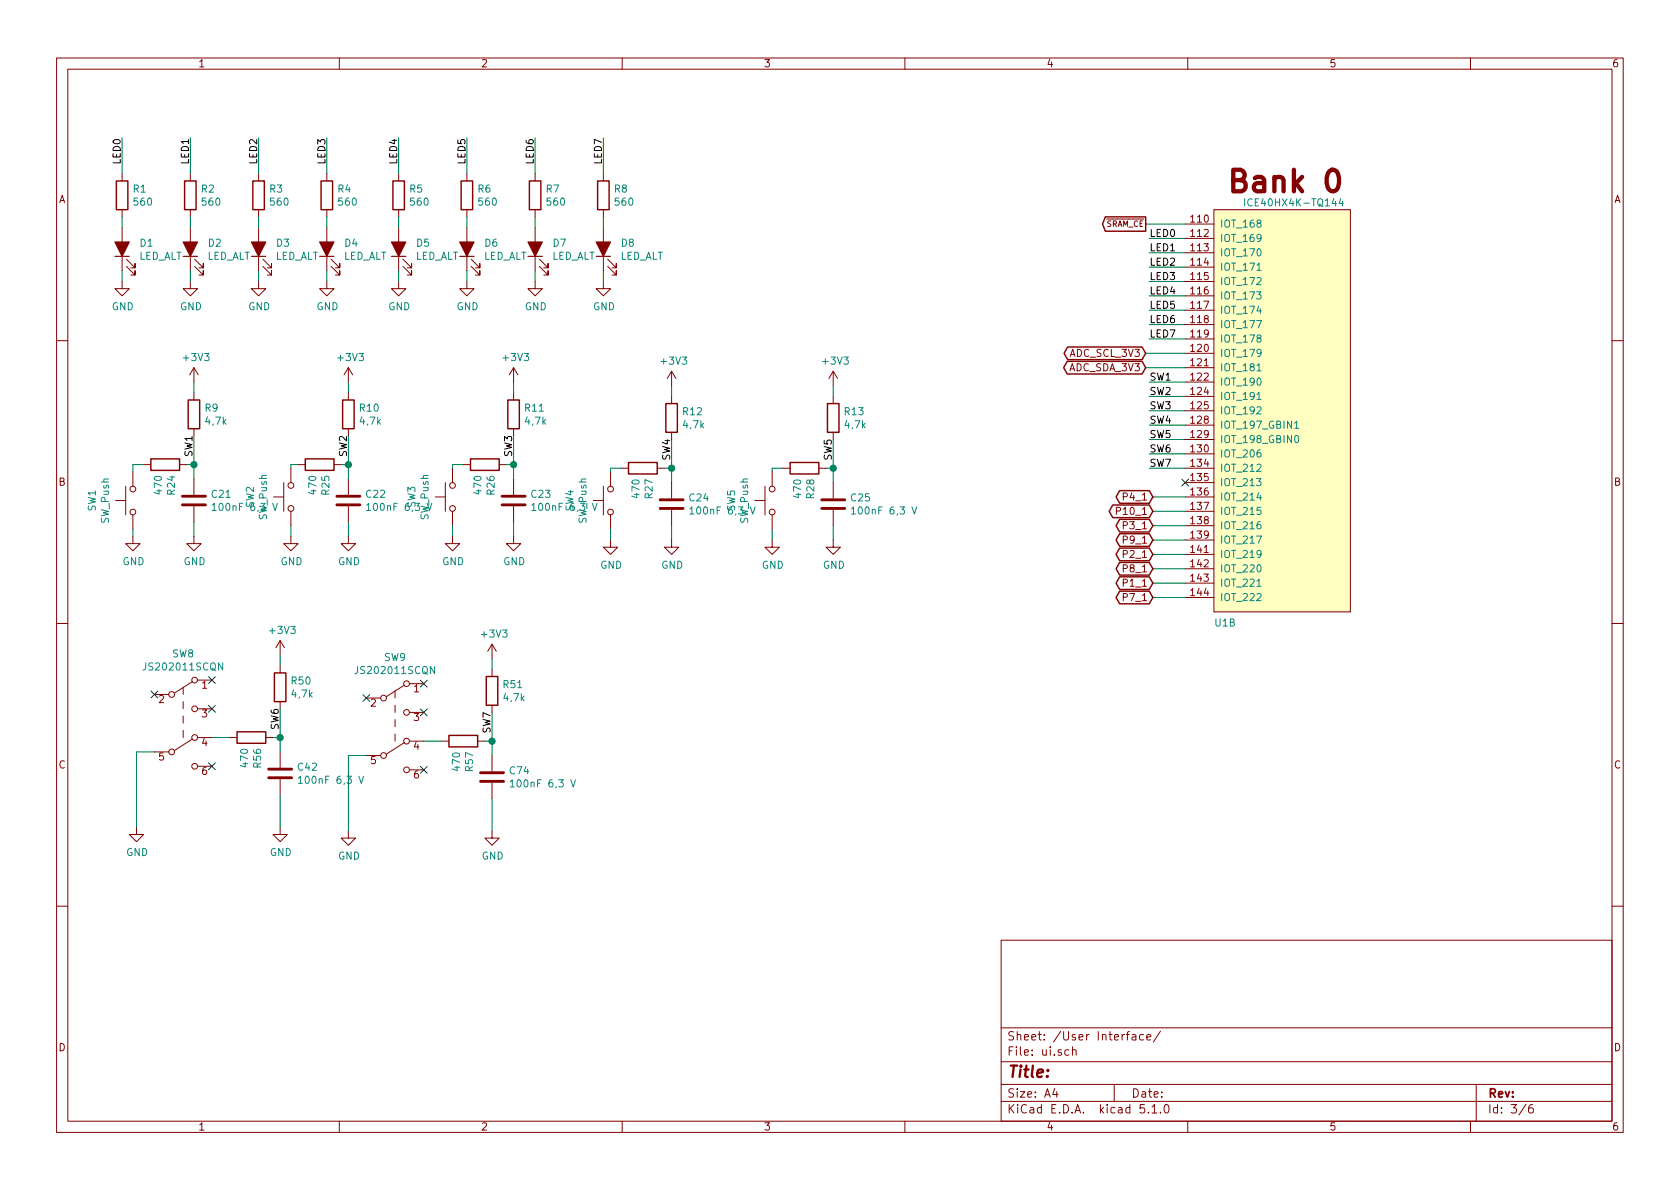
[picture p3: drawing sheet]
EESchema Schematic File Version 4
LIBS:ice40_breakout-cache
EELAYER 29 0
EELAYER END
$Descr A4 11693 8268
encoding utf-8
Sheet 3 6
Title ""
Date ""
Rev ""
Comp ""
Comment1 ""
Comment2 ""
Comment3 ""
Comment4 ""
$EndDescr
$Comp
L Switch:SW_Push SW3
U 1 1
P 3150 3450
F 0 "SW3" H 3150 3735 50  0000 C CNN
F 1 "SW_Push" H 3150 3644 50  0000 C CNN
F 2 "footprints:SW_SPST_TL3305A" H 3150 3650 50  0001 C CNN
F 3 "http://spec_sheets.e-switch.com/specs/P010468.pdf" H 3150 3650 50  0001 C CNN
F 4 "E-Switch" H 3150 3450 50  0001 C CNN "Mfg Name"
F 5 "TL3305AF160QG" H 3150 3450 50  0001 C CNN "Mfg Part Num"
F 6 "EG5350CT-ND" H 3150 3450 50  0001 C CNN "Digikey"
F 7 "SWITCH TACTILE SPST-NO 50MA 12V" H 3150 3450 50  0001 C CNN "Description"
F 8 "Spec" H 0   0   50  0001 C CNN "Spec"
	1    3150 3450
	0    -1   -1   0   
$EndComp
$Comp
L Switch:SW_Push SW4
U 1 1
P 4250 3475
F 0 "SW4" H 4250 3760 50  0000 C CNN
F 1 "SW_Push" H 4250 3669 50  0000 C CNN
F 2 "footprints:SW_SPST_TL3305A" H 4250 3675 50  0001 C CNN
F 3 "http://spec_sheets.e-switch.com/specs/P010468.pdf" H 4250 3675 50  0001 C CNN
F 4 "E-Switch" H 4250 3475 50  0001 C CNN "Mfg Name"
F 5 "TL3305AF160QG" H 4250 3475 50  0001 C CNN "Mfg Part Num"
F 6 "EG5350CT-ND" H 4250 3475 50  0001 C CNN "Digikey"
F 7 "SWITCH TACTILE SPST-NO 50MA 12V" H 4250 3475 50  0001 C CNN "Description"
F 8 "Spec" H 0   0   50  0001 C CNN "Spec"
	1    4250 3475
	0    -1   -1   0   
$EndComp
$Comp
L Switch:SW_Push SW5
U 1 1
P 5375 3475
F 0 "SW5" H 5375 3760 50  0000 C CNN
F 1 "SW_Push" H 5375 3669 50  0000 C CNN
F 2 "footprints:SW_SPST_TL3305A" H 5375 3675 50  0001 C CNN
F 3 "http://spec_sheets.e-switch.com/specs/P010468.pdf" H 5375 3675 50  0001 C CNN
F 4 "E-Switch" H 5375 3475 50  0001 C CNN "Mfg Name"
F 5 "TL3305AF160QG" H 5375 3475 50  0001 C CNN "Mfg Part Num"
F 6 "EG5350CT-ND" H 5375 3475 50  0001 C CNN "Digikey"
F 7 "SWITCH TACTILE SPST-NO 50MA 12V" H 5375 3475 50  0001 C CNN "Description"
F 8 "Spec" H 0   0   50  0001 C CNN "Spec"
	1    5375 3475
	0    -1   -1   0   
$EndComp
$Comp
L Device:LED_ALT D1
U 1 1
P 850 1725
F 0 "D1" V 889 1607 50  0000 R CNN
F 1 "LED_ALT" V 798 1607 50  0000 R CNN
F 2 "LED_SMD:LED_0603_1608Metric" H 850 1725 50  0001 C CNN
F 3 "~" H 850 1725 50  0001 C CNN
	1    850  1725
	0    -1   -1   0   
$EndComp
$Comp
L power:GND #PWR01
U 1 1
P 850 1950
F 0 "#PWR01" H 850 1700 50  0001 C CNN
F 1 "GND" H 855 1777 50  0000 C CNN
F 2 "" H 850 1950 50  0001 C CNN
F 3 "" H 850 1950 50  0001 C CNN
	1    850  1950
	1    0    0    -1  
$EndComp
Wire Wire Line
	850  1950 850  1875
$Comp
L Device:R R1
U 1 1
P 850 1350
F 0 "R1" H 920 1396 50  0000 L CNN
F 1 "560" H 920 1305 50  0000 L CNN
F 2 "Resistor_SMD:R_0603_1608Metric" V 780 1350 50  0001 C CNN
F 3 "~" H 850 1350 50  0001 C CNN
	1    850  1350
	1    0    0    -1  
$EndComp
Wire Wire Line
	850  1575 850  1500
Text Label 850  950  3    50   ~ 0
LED0
Wire Wire Line
	850  950  850  1200
$Comp
L Device:LED_ALT D2
U 1 1
P 1325 1725
F 0 "D2" V 1364 1607 50  0000 R CNN
F 1 "LED_ALT" V 1273 1607 50  0000 R CNN
F 2 "LED_SMD:LED_0603_1608Metric" H 1325 1725 50  0001 C CNN
F 3 "~" H 1325 1725 50  0001 C CNN
	1    1325 1725
	0    -1   -1   0   
$EndComp
$Comp
L power:GND #PWR02
U 1 1
P 1325 1950
F 0 "#PWR02" H 1325 1700 50  0001 C CNN
F 1 "GND" H 1330 1777 50  0000 C CNN
F 2 "" H 1325 1950 50  0001 C CNN
F 3 "" H 1325 1950 50  0001 C CNN
	1    1325 1950
	1    0    0    -1  
$EndComp
Wire Wire Line
	1325 1950 1325 1875
$Comp
L Device:R R2
U 1 1
P 1325 1350
F 0 "R2" H 1395 1396 50  0000 L CNN
F 1 "560" H 1395 1305 50  0000 L CNN
F 2 "Resistor_SMD:R_0603_1608Metric" V 1255 1350 50  0001 C CNN
F 3 "~" H 1325 1350 50  0001 C CNN
	1    1325 1350
	1    0    0    -1  
$EndComp
Wire Wire Line
	1325 1575 1325 1500
Text Label 1325 950  3    50   ~ 0
LED1
Wire Wire Line
	1325 950  1325 1200
$Comp
L Device:LED_ALT D3
U 1 1
P 1800 1725
F 0 "D3" V 1839 1607 50  0000 R CNN
F 1 "LED_ALT" V 1748 1607 50  0000 R CNN
F 2 "LED_SMD:LED_0603_1608Metric" H 1800 1725 50  0001 C CNN
F 3 "~" H 1800 1725 50  0001 C CNN
	1    1800 1725
	0    -1   -1   0   
$EndComp
$Comp
L power:GND #PWR03
U 1 1
P 1800 1950
F 0 "#PWR03" H 1800 1700 50  0001 C CNN
F 1 "GND" H 1805 1777 50  0000 C CNN
F 2 "" H 1800 1950 50  0001 C CNN
F 3 "" H 1800 1950 50  0001 C CNN
	1    1800 1950
	1    0    0    -1  
$EndComp
Wire Wire Line
	1800 1950 1800 1875
$Comp
L Device:R R3
U 1 1
P 1800 1350
F 0 "R3" H 1870 1396 50  0000 L CNN
F 1 "560" H 1870 1305 50  0000 L CNN
F 2 "Resistor_SMD:R_0603_1608Metric" V 1730 1350 50  0001 C CNN
F 3 "~" H 1800 1350 50  0001 C CNN
	1    1800 1350
	1    0    0    -1  
$EndComp
Wire Wire Line
	1800 1575 1800 1500
Text Label 1800 950  3    50   ~ 0
LED2
Wire Wire Line
	1800 950  1800 1200
$Comp
L Device:LED_ALT D4
U 1 1
P 2275 1725
F 0 "D4" V 2314 1607 50  0000 R CNN
F 1 "LED_ALT" V 2223 1607 50  0000 R CNN
F 2 "LED_SMD:LED_0603_1608Metric" H 2275 1725 50  0001 C CNN
F 3 "~" H 2275 1725 50  0001 C CNN
	1    2275 1725
	0    -1   -1   0   
$EndComp
$Comp
L power:GND #PWR04
U 1 1
P 2275 1950
F 0 "#PWR04" H 2275 1700 50  0001 C CNN
F 1 "GND" H 2280 1777 50  0000 C CNN
F 2 "" H 2275 1950 50  0001 C CNN
F 3 "" H 2275 1950 50  0001 C CNN
	1    2275 1950
	1    0    0    -1  
$EndComp
Wire Wire Line
	2275 1950 2275 1875
$Comp
L Device:R R4
U 1 1
P 2275 1350
F 0 "R4" H 2345 1396 50  0000 L CNN
F 1 "560" H 2345 1305 50  0000 L CNN
F 2 "Resistor_SMD:R_0603_1608Metric" V 2205 1350 50  0001 C CNN
F 3 "~" H 2275 1350 50  0001 C CNN
	1    2275 1350
	1    0    0    -1  
$EndComp
Wire Wire Line
	2275 1575 2275 1500
Text Label 2275 950  3    50   ~ 0
LED3
Wire Wire Line
	2275 950  2275 1200
$Comp
L Device:LED_ALT D5
U 1 1
P 2775 1725
F 0 "D5" V 2814 1607 50  0000 R CNN
F 1 "LED_ALT" V 2723 1607 50  0000 R CNN
F 2 "LED_SMD:LED_0603_1608Metric" H 2775 1725 50  0001 C CNN
F 3 "~" H 2775 1725 50  0001 C CNN
	1    2775 1725
	0    -1   -1   0   
$EndComp
$Comp
L power:GND #PWR05
U 1 1
P 2775 1950
F 0 "#PWR05" H 2775 1700 50  0001 C CNN
F 1 "GND" H 2780 1777 50  0000 C CNN
F 2 "" H 2775 1950 50  0001 C CNN
F 3 "" H 2775 1950 50  0001 C CNN
	1    2775 1950
	1    0    0    -1  
$EndComp
Wire Wire Line
	2775 1950 2775 1875
$Comp
L Device:R R5
U 1 1
P 2775 1350
F 0 "R5" H 2845 1396 50  0000 L CNN
F 1 "560" H 2845 1305 50  0000 L CNN
F 2 "Resistor_SMD:R_0603_1608Metric" V 2705 1350 50  0001 C CNN
F 3 "~" H 2775 1350 50  0001 C CNN
	1    2775 1350
	1    0    0    -1  
$EndComp
Wire Wire Line
	2775 1575 2775 1500
Text Label 2775 950  3    50   ~ 0
LED4
Wire Wire Line
	2775 950  2775 1200
$Comp
L Device:LED_ALT D6
U 1 1
P 3250 1725
F 0 "D6" V 3289 1607 50  0000 R CNN
F 1 "LED_ALT" V 3198 1607 50  0000 R CNN
F 2 "LED_SMD:LED_0603_1608Metric" H 3250 1725 50  0001 C CNN
F 3 "~" H 3250 1725 50  0001 C CNN
	1    3250 1725
	0    -1   -1   0   
$EndComp
$Comp
L power:GND #PWR06
U 1 1
P 3250 1950
F 0 "#PWR06" H 3250 1700 50  0001 C CNN
F 1 "GND" H 3255 1777 50  0000 C CNN
F 2 "" H 3250 1950 50  0001 C CNN
F 3 "" H 3250 1950 50  0001 C CNN
	1    3250 1950
	1    0    0    -1  
$EndComp
Wire Wire Line
	3250 1950 3250 1875
$Comp
L Device:R R6
U 1 1
P 3250 1350
F 0 "R6" H 3320 1396 50  0000 L CNN
F 1 "560" H 3320 1305 50  0000 L CNN
F 2 "Resistor_SMD:R_0603_1608Metric" V 3180 1350 50  0001 C CNN
F 3 "~" H 3250 1350 50  0001 C CNN
	1    3250 1350
	1    0    0    -1  
$EndComp
Wire Wire Line
	3250 1575 3250 1500
Text Label 3250 950  3    50   ~ 0
LED5
Wire Wire Line
	3250 950  3250 1200
$Comp
L Device:LED_ALT D7
U 1 1
P 3725 1725
F 0 "D7" V 3764 1607 50  0000 R CNN
F 1 "LED_ALT" V 3673 1607 50  0000 R CNN
F 2 "LED_SMD:LED_0603_1608Metric" H 3725 1725 50  0001 C CNN
F 3 "~" H 3725 1725 50  0001 C CNN
	1    3725 1725
	0    -1   -1   0   
$EndComp
$Comp
L power:GND #PWR07
U 1 1
P 3725 1950
F 0 "#PWR07" H 3725 1700 50  0001 C CNN
F 1 "GND" H 3730 1777 50  0000 C CNN
F 2 "" H 3725 1950 50  0001 C CNN
F 3 "" H 3725 1950 50  0001 C CNN
	1    3725 1950
	1    0    0    -1  
$EndComp
Wire Wire Line
	3725 1950 3725 1875
$Comp
L Device:R R7
U 1 1
P 3725 1350
F 0 "R7" H 3795 1396 50  0000 L CNN
F 1 "560" H 3795 1305 50  0000 L CNN
F 2 "Resistor_SMD:R_0603_1608Metric" V 3655 1350 50  0001 C CNN
F 3 "~" H 3725 1350 50  0001 C CNN
	1    3725 1350
	1    0    0    -1  
$EndComp
Wire Wire Line
	3725 1575 3725 1500
Text Label 3725 950  3    50   ~ 0
LED6
Wire Wire Line
	3725 950  3725 1200
$Comp
L Device:LED_ALT D8
U 1 1
P 4200 1725
F 0 "D8" V 4239 1607 50  0000 R CNN
F 1 "LED_ALT" V 4148 1607 50  0000 R CNN
F 2 "LED_SMD:LED_0603_1608Metric" H 4200 1725 50  0001 C CNN
F 3 "~" H 4200 1725 50  0001 C CNN
	1    4200 1725
	0    -1   -1   0   
$EndComp
$Comp
L power:GND #PWR08
U 1 1
P 4200 1950
F 0 "#PWR08" H 4200 1700 50  0001 C CNN
F 1 "GND" H 4205 1777 50  0000 C CNN
F 2 "" H 4200 1950 50  0001 C CNN
F 3 "" H 4200 1950 50  0001 C CNN
	1    4200 1950
	1    0    0    -1  
$EndComp
Wire Wire Line
	4200 1950 4200 1875
$Comp
L Device:R R8
U 1 1
P 4200 1350
F 0 "R8" H 4270 1396 50  0000 L CNN
F 1 "560" H 4270 1305 50  0000 L CNN
F 2 "Resistor_SMD:R_0603_1608Metric" V 4130 1350 50  0001 C CNN
F 3 "~" H 4200 1350 50  0001 C CNN
	1    4200 1350
	1    0    0    -1  
$EndComp
Wire Wire Line
	4200 1575 4200 1500
Text Label 4200 950  3    50   ~ 0
LED7
Wire Wire Line
	4200 950  4200 1200
$Comp
L power:GND #PWR09
U 1 1
P 925 3725
F 0 "#PWR09" H 925 3475 50  0001 C CNN
F 1 "GND" H 930 3552 50  0000 C CNN
F 2 "" H 925 3725 50  0001 C CNN
F 3 "" H 925 3725 50  0001 C CNN
	1    925  3725
	1    0    0    -1  
$EndComp
Wire Wire Line
	925  3725 925  3675
$Comp
L power:GND #PWR011
U 1 1
P 3150 3725
F 0 "#PWR011" H 3150 3475 50  0001 C CNN
F 1 "GND" H 3155 3552 50  0000 C CNN
F 2 "" H 3150 3725 50  0001 C CNN
F 3 "" H 3150 3725 50  0001 C CNN
	1    3150 3725
	1    0    0    -1  
$EndComp
Wire Wire Line
	3150 3725 3150 3650
$Comp
L power:GND #PWR012
U 1 1
P 4250 3750
F 0 "#PWR012" H 4250 3500 50  0001 C CNN
F 1 "GND" H 4255 3577 50  0000 C CNN
F 2 "" H 4250 3750 50  0001 C CNN
F 3 "" H 4250 3750 50  0001 C CNN
	1    4250 3750
	1    0    0    -1  
$EndComp
Wire Wire Line
	4250 3750 4250 3675
$Comp
L power:GND #PWR013
U 1 1
P 5375 3750
F 0 "#PWR013" H 5375 3500 50  0001 C CNN
F 1 "GND" H 5380 3577 50  0000 C CNN
F 2 "" H 5375 3750 50  0001 C CNN
F 3 "" H 5375 3750 50  0001 C CNN
	1    5375 3750
	1    0    0    -1  
$EndComp
Wire Wire Line
	5375 3750 5375 3675
$Comp
L Device:R R9
U 1 1
P 1350 2875
F 0 "R9" H 1420 2921 50  0000 L CNN
F 1 "4,7k" H 1420 2830 50  0000 L CNN
F 2 "Resistor_SMD:R_0603_1608Metric" V 1280 2875 50  0001 C CNN
F 3 "~" H 1350 2875 50  0001 C CNN
	1    1350 2875
	1    0    0    -1  
$EndComp
Text Label 1350 3175 1    50   ~ 0
SW1
$Comp
L Device:R R11
U 1 1
P 3575 2875
F 0 "R11" H 3645 2921 50  0000 L CNN
F 1 "4,7k" H 3645 2830 50  0000 L CNN
F 2 "Resistor_SMD:R_0603_1608Metric" V 3505 2875 50  0001 C CNN
F 3 "~" H 3575 2875 50  0001 C CNN
	1    3575 2875
	1    0    0    -1  
$EndComp
Wire Wire Line
	3575 3225 3575 3025
Text Label 3575 3175 1    50   ~ 0
SW3
$Comp
L Device:R R12
U 1 1
P 4675 2900
F 0 "R12" H 4745 2946 50  0000 L CNN
F 1 "4,7k" H 4745 2855 50  0000 L CNN
F 2 "Resistor_SMD:R_0603_1608Metric" V 4605 2900 50  0001 C CNN
F 3 "~" H 4675 2900 50  0001 C CNN
	1    4675 2900
	1    0    0    -1  
$EndComp
Wire Wire Line
	4675 3250 4675 3050
Text Label 4675 3200 1    50   ~ 0
SW4
$Comp
L Device:R R13
U 1 1
P 5800 2900
F 0 "R13" H 5870 2946 50  0000 L CNN
F 1 "4,7k" H 5870 2855 50  0000 L CNN
F 2 "Resistor_SMD:R_0603_1608Metric" V 5730 2900 50  0001 C CNN
F 3 "~" H 5800 2900 50  0001 C CNN
	1    5800 2900
	1    0    0    -1  
$EndComp
Wire Wire Line
	5800 3250 5800 3050
Text Label 5800 3200 1    50   ~ 0
SW5
$Comp
L power:+3V3 #PWR037
U 1 1
P 1350 2650
F 0 "#PWR037" H 1350 2500 50  0001 C CNN
F 1 "+3V3" H 1365 2823 50  0000 C CNN
F 2 "" H 1350 2650 50  0001 C CNN
F 3 "" H 1350 2650 50  0001 C CNN
	1    1350 2650
	1    0    0    -1  
$EndComp
Wire Wire Line
	1350 2650 1350 2725
$Comp
L power:+3V3 #PWR039
U 1 1
P 3575 2650
F 0 "#PWR039" H 3575 2500 50  0001 C CNN
F 1 "+3V3" H 3590 2823 50  0000 C CNN
F 2 "" H 3575 2650 50  0001 C CNN
F 3 "" H 3575 2650 50  0001 C CNN
	1    3575 2650
	1    0    0    -1  
$EndComp
Wire Wire Line
	3575 2650 3575 2725
$Comp
L power:+3V3 #PWR040
U 1 1
P 4675 2675
F 0 "#PWR040" H 4675 2525 50  0001 C CNN
F 1 "+3V3" H 4690 2848 50  0000 C CNN
F 2 "" H 4675 2675 50  0001 C CNN
F 3 "" H 4675 2675 50  0001 C CNN
	1    4675 2675
	1    0    0    -1  
$EndComp
Wire Wire Line
	4675 2675 4675 2750
$Comp
L power:+3V3 #PWR041
U 1 1
P 5800 2675
F 0 "#PWR041" H 5800 2525 50  0001 C CNN
F 1 "+3V3" H 5815 2848 50  0000 C CNN
F 2 "" H 5800 2675 50  0001 C CNN
F 3 "" H 5800 2675 50  0001 C CNN
	1    5800 2675
	1    0    0    -1  
$EndComp
Wire Wire Line
	5800 2675 5800 2750
$Comp
L Device:C C21
U 1 1
P 1350 3475
F 0 "C21" H 1465 3521 50  0000 L CNN
F 1 "100nF 6,3 V" H 1465 3430 50  0000 L CNN
F 2 "Capacitor_SMD:C_0603_1608Metric" H 1388 3325 50  0001 C CNN
F 3 "~" H 1350 3475 50  0001 C CNN
F 4 "CAP CER 0.1UF 50V X7R 0603" H 0   0   50  0001 C CNN "Description"
F 5 "1276-1000-1-ND" H 0   0   50  0001 C CNN "Digikey"
F 6 "Samsung Electro-Mechanics" H 0   0   50  0001 C CNN "Mfg Name"
F 7 "CL10B104KB8NNNC" H 0   0   50  0001 C CNN "Mfg Part Num"
F 8 "Any" H 0   0   50  0001 C CNN "Spec"
	1    1350 3475
	1    0    0    -1  
$EndComp
$Comp
L power:GND #PWR048
U 1 1
P 1350 3725
F 0 "#PWR048" H 1350 3475 50  0001 C CNN
F 1 "GND" H 1355 3552 50  0000 C CNN
F 2 "" H 1350 3725 50  0001 C CNN
F 3 "" H 1350 3725 50  0001 C CNN
	1    1350 3725
	1    0    0    -1  
$EndComp
Wire Wire Line
	1350 3725 1350 3625
Wire Wire Line
	1350 3025 1350 3225
$Comp
L Device:R R24
U 1 1
P 1150 3225
F 0 "R24" H 1220 3271 50  0000 L CNN
F 1 "470" H 1220 3180 50  0000 L CNN
F 2 "Resistor_SMD:R_0603_1608Metric" V 1080 3225 50  0001 C CNN
F 3 "~" H 1150 3225 50  0001 C CNN
	1    1150 3225
	0    1    1    0   
$EndComp
Wire Wire Line
	1000 3225 925  3225
Wire Wire Line
	925  3225 925  3275
Wire Wire Line
	1300 3225 1350 3225
Connection ~ 1350 3225
Wire Wire Line
	1350 3225 1350 3325
Wire Wire Line
	2425 2650 2425 2725
$Comp
L power:+3V3 #PWR038
U 1 1
P 2425 2650
F 0 "#PWR038" H 2425 2500 50  0001 C CNN
F 1 "+3V3" H 2440 2823 50  0000 C CNN
F 2 "" H 2425 2650 50  0001 C CNN
F 3 "" H 2425 2650 50  0001 C CNN
	1    2425 2650
	1    0    0    -1  
$EndComp
Wire Wire Line
	2025 3250 2025 3225
Text Label 2425 3175 1    50   ~ 0
SW2
$Comp
L Device:R R10
U 1 1
P 2425 2875
F 0 "R10" H 2495 2921 50  0000 L CNN
F 1 "4,7k" H 2495 2830 50  0000 L CNN
F 2 "Resistor_SMD:R_0603_1608Metric" V 2355 2875 50  0001 C CNN
F 3 "~" H 2425 2875 50  0001 C CNN
	1    2425 2875
	1    0    0    -1  
$EndComp
Wire Wire Line
	2025 3725 2025 3650
$Comp
L power:GND #PWR010
U 1 1
P 2025 3725
F 0 "#PWR010" H 2025 3475 50  0001 C CNN
F 1 "GND" H 2030 3552 50  0000 C CNN
F 2 "" H 2025 3725 50  0001 C CNN
F 3 "" H 2025 3725 50  0001 C CNN
	1    2025 3725
	1    0    0    -1  
$EndComp
$Comp
L Switch:SW_Push SW2
U 1 1
P 2025 3450
F 0 "SW2" H 2025 3735 50  0000 C CNN
F 1 "SW_Push" H 2025 3644 50  0000 C CNN
F 2 "footprints:SW_SPST_TL3305A" H 2025 3650 50  0001 C CNN
F 3 "http://spec_sheets.e-switch.com/specs/P010468.pdf" H 2025 3650 50  0001 C CNN
F 4 "E-Switch" H 2025 3450 50  0001 C CNN "Mfg Name"
F 5 "TL3305AF160QG" H 2025 3450 50  0001 C CNN "Mfg Part Num"
F 6 "EG5350CT-ND" H 2025 3450 50  0001 C CNN "Digikey"
F 7 "SWITCH TACTILE SPST-NO 50MA 12V" H 2025 3450 50  0001 C CNN "Description"
F 8 "Spec" H 0   0   50  0001 C CNN "Spec"
	1    2025 3450
	0    -1   -1   0   
$EndComp
$Comp
L Switch:SW_Push SW1
U 1 1
P 925 3475
F 0 "SW1" H 925 3760 50  0000 C CNN
F 1 "SW_Push" H 925 3669 50  0000 C CNN
F 2 "footprints:SW_SPST_TL3305A" H 925 3675 50  0001 C CNN
F 3 "http://spec_sheets.e-switch.com/specs/P010468.pdf" H 925 3675 50  0001 C CNN
F 4 "E-Switch" H 925 3475 50  0001 C CNN "Mfg Name"
F 5 "TL3305AF160QG" H 925 3475 50  0001 C CNN "Mfg Part Num"
F 6 "EG5350CT-ND" H 925 3475 50  0001 C CNN "Digikey"
F 7 "SWITCH TACTILE SPST-NO 50MA 12V" H 925 3475 50  0001 C CNN "Description"
F 8 "Spec" H 0   0   50  0001 C CNN "Spec"
	1    925  3475
	0    -1   -1   0   
$EndComp
Wire Wire Line
	2025 3225 2075 3225
$Comp
L Device:C C22
U 1 1
P 2425 3475
F 0 "C22" H 2540 3521 50  0000 L CNN
F 1 "100nF 6,3 V" H 2540 3430 50  0000 L CNN
F 2 "Capacitor_SMD:C_0603_1608Metric" H 2463 3325 50  0001 C CNN
F 3 "~" H 2425 3475 50  0001 C CNN
F 4 "CAP CER 0.1UF 50V X7R 0603" H 0   0   50  0001 C CNN "Description"
F 5 "1276-1000-1-ND" H 0   0   50  0001 C CNN "Digikey"
F 6 "Samsung Electro-Mechanics" H 0   0   50  0001 C CNN "Mfg Name"
F 7 "CL10B104KB8NNNC" H 0   0   50  0001 C CNN "Mfg Part Num"
F 8 "Any" H 0   0   50  0001 C CNN "Spec"
	1    2425 3475
	1    0    0    -1  
$EndComp
$Comp
L power:GND #PWR049
U 1 1
P 2425 3725
F 0 "#PWR049" H 2425 3475 50  0001 C CNN
F 1 "GND" H 2430 3552 50  0000 C CNN
F 2 "" H 2425 3725 50  0001 C CNN
F 3 "" H 2425 3725 50  0001 C CNN
	1    2425 3725
	1    0    0    -1  
$EndComp
Wire Wire Line
	2425 3725 2425 3625
$Comp
L Device:R R25
U 1 1
P 2225 3225
F 0 "R25" H 2295 3271 50  0000 L CNN
F 1 "470" H 2295 3180 50  0000 L CNN
F 2 "Resistor_SMD:R_0603_1608Metric" V 2155 3225 50  0001 C CNN
F 3 "~" H 2225 3225 50  0001 C CNN
	1    2225 3225
	0    1    1    0   
$EndComp
Wire Wire Line
	2425 3025 2425 3225
Wire Wire Line
	2375 3225 2425 3225
Connection ~ 2425 3225
Wire Wire Line
	2425 3225 2425 3325
$Comp
L Device:C C23
U 1 1
P 3575 3475
F 0 "C23" H 3690 3521 50  0000 L CNN
F 1 "100nF 6,3 V" H 3690 3430 50  0000 L CNN
F 2 "Capacitor_SMD:C_0603_1608Metric" H 3613 3325 50  0001 C CNN
F 3 "~" H 3575 3475 50  0001 C CNN
F 4 "CAP CER 0.1UF 50V X7R 0603" H 0   0   50  0001 C CNN "Description"
F 5 "1276-1000-1-ND" H 0   0   50  0001 C CNN "Digikey"
F 6 "Samsung Electro-Mechanics" H 0   0   50  0001 C CNN "Mfg Name"
F 7 "CL10B104KB8NNNC" H 0   0   50  0001 C CNN "Mfg Part Num"
F 8 "Any" H 0   0   50  0001 C CNN "Spec"
	1    3575 3475
	1    0    0    -1  
$EndComp
$Comp
L power:GND #PWR050
U 1 1
P 3575 3725
F 0 "#PWR050" H 3575 3475 50  0001 C CNN
F 1 "GND" H 3580 3552 50  0000 C CNN
F 2 "" H 3575 3725 50  0001 C CNN
F 3 "" H 3575 3725 50  0001 C CNN
	1    3575 3725
	1    0    0    -1  
$EndComp
Wire Wire Line
	3575 3725 3575 3625
$Comp
L Device:R R26
U 1 1
P 3375 3225
F 0 "R26" H 3445 3271 50  0000 L CNN
F 1 "470" H 3445 3180 50  0000 L CNN
F 2 "Resistor_SMD:R_0603_1608Metric" V 3305 3225 50  0001 C CNN
F 3 "~" H 3375 3225 50  0001 C CNN
	1    3375 3225
	0    1    1    0   
$EndComp
Wire Wire Line
	3525 3225 3575 3225
Wire Wire Line
	3575 3225 3575 3325
Wire Wire Line
	4675 3250 4675 3350
Wire Wire Line
	4625 3250 4675 3250
$Comp
L Device:R R27
U 1 1
P 4475 3250
F 0 "R27" H 4545 3296 50  0000 L CNN
F 1 "470" H 4545 3205 50  0000 L CNN
F 2 "Resistor_SMD:R_0603_1608Metric" V 4405 3250 50  0001 C CNN
F 3 "~" H 4475 3250 50  0001 C CNN
	1    4475 3250
	0    1    1    0   
$EndComp
Wire Wire Line
	4675 3750 4675 3650
$Comp
L power:GND #PWR051
U 1 1
P 4675 3750
F 0 "#PWR051" H 4675 3500 50  0001 C CNN
F 1 "GND" H 4680 3577 50  0000 C CNN
F 2 "" H 4675 3750 50  0001 C CNN
F 3 "" H 4675 3750 50  0001 C CNN
	1    4675 3750
	1    0    0    -1  
$EndComp
$Comp
L Device:C C24
U 1 1
P 4675 3500
F 0 "C24" H 4790 3546 50  0000 L CNN
F 1 "100nF 6,3 V" H 4790 3455 50  0000 L CNN
F 2 "Capacitor_SMD:C_0603_1608Metric" H 4713 3350 50  0001 C CNN
F 3 "~" H 4675 3500 50  0001 C CNN
F 4 "CAP CER 0.1UF 50V X7R 0603" H 0   0   50  0001 C CNN "Description"
F 5 "1276-1000-1-ND" H 0   0   50  0001 C CNN "Digikey"
F 6 "Samsung Electro-Mechanics" H 0   0   50  0001 C CNN "Mfg Name"
F 7 "CL10B104KB8NNNC" H 0   0   50  0001 C CNN "Mfg Part Num"
F 8 "Any" H 0   0   50  0001 C CNN "Spec"
	1    4675 3500
	1    0    0    -1  
$EndComp
Wire Wire Line
	5800 3250 5800 3350
Wire Wire Line
	5750 3250 5800 3250
$Comp
L Device:R R28
U 1 1
P 5600 3250
F 0 "R28" H 5670 3296 50  0000 L CNN
F 1 "470" H 5670 3205 50  0000 L CNN
F 2 "Resistor_SMD:R_0603_1608Metric" V 5530 3250 50  0001 C CNN
F 3 "~" H 5600 3250 50  0001 C CNN
	1    5600 3250
	0    1    1    0   
$EndComp
Wire Wire Line
	5800 3750 5800 3650
$Comp
L power:GND #PWR052
U 1 1
P 5800 3750
F 0 "#PWR052" H 5800 3500 50  0001 C CNN
F 1 "GND" H 5805 3577 50  0000 C CNN
F 2 "" H 5800 3750 50  0001 C CNN
F 3 "" H 5800 3750 50  0001 C CNN
	1    5800 3750
	1    0    0    -1  
$EndComp
$Comp
L Device:C C25
U 1 1
P 5800 3500
F 0 "C25" H 5915 3546 50  0000 L CNN
F 1 "100nF 6,3 V" H 5915 3455 50  0000 L CNN
F 2 "Capacitor_SMD:C_0603_1608Metric" H 5838 3350 50  0001 C CNN
F 3 "~" H 5800 3500 50  0001 C CNN
F 4 "CAP CER 0.1UF 50V X7R 0603" H 0   0   50  0001 C CNN "Description"
F 5 "1276-1000-1-ND" H 0   0   50  0001 C CNN "Digikey"
F 6 "Samsung Electro-Mechanics" H 0   0   50  0001 C CNN "Mfg Name"
F 7 "CL10B104KB8NNNC" H 0   0   50  0001 C CNN "Mfg Part Num"
F 8 "Any" H 0   0   50  0001 C CNN "Spec"
	1    5800 3500
	1    0    0    -1  
$EndComp
Connection ~ 3575 3225
Connection ~ 4675 3250
Connection ~ 5800 3250
Wire Wire Line
	5375 3275 5375 3250
Wire Wire Line
	5375 3250 5450 3250
Wire Wire Line
	4250 3275 4250 3250
Wire Wire Line
	4250 3250 4325 3250
Wire Wire Line
	3150 3250 3150 3225
Wire Wire Line
	3150 3225 3225 3225
$Comp
L sw_dpdt:SW_DPDT SW?
U 1 1
P 1275 5025
AR Path="/5CA8FBC7/5E39AE94" Ref="SW?"  Part="1" 
AR Path="/5CAB7CD4/5E39AE94" Ref="SW8"  Part="1" 
F 0 "SW8" H 1275 5510 50  0000 C CNN
F 1 "JS202011SCQN" H 1275 5419 50  0000 C CNN
F 2 "footprints:SW_SLIDE_DPDT_Slide_CK_JS202011SCQN_W3mm_P2.5mm_footprint" H 1275 5225 50  0001 C CNN
F 3 "https://www.ckswitches.com/media/1422/js.pdf" H 1275 5225 50  0001 C CNN
F 4 "C&K" H 1275 5025 50  0001 C CNN "Mfg Name"
F 5 "JS202011SCQN" H 1275 5025 50  0001 C CNN "Mfg Part Num"
F 6 "401-2002-1-ND" H 1275 5025 50  0001 C CNN "Digikey"
F 7 "SWITCH SLIDE DPDT 300MA 6V" H 1275 5025 50  0001 C CNN "Description"
F 8 "Spec" H 0   -400 50  0001 C CNN "Spec"
	1    1275 5025
	1    0    0    -1  
$EndComp
$Comp
L Device:R R50
U 1 1
P 1950 4775
F 0 "R50" H 2020 4821 50  0000 L CNN
F 1 "4,7k" H 2020 4730 50  0000 L CNN
F 2 "Resistor_SMD:R_0603_1608Metric" V 1880 4775 50  0001 C CNN
F 3 "~" H 1950 4775 50  0001 C CNN
	1    1950 4775
	1    0    0    -1  
$EndComp
Text Label 1950 5075 1    50   ~ 0
SW6
$Comp
L power:+3V3 #PWR093
U 1 1
P 1950 4550
F 0 "#PWR093" H 1950 4400 50  0001 C CNN
F 1 "+3V3" H 1965 4723 50  0000 C CNN
F 2 "" H 1950 4550 50  0001 C CNN
F 3 "" H 1950 4550 50  0001 C CNN
	1    1950 4550
	1    0    0    -1  
$EndComp
Wire Wire Line
	1950 4550 1950 4625
$Comp
L Device:C C42
U 1 1
P 1950 5375
F 0 "C42" H 2065 5421 50  0000 L CNN
F 1 "100nF 6,3 V" H 2065 5330 50  0000 L CNN
F 2 "Capacitor_SMD:C_0603_1608Metric" H 1988 5225 50  0001 C CNN
F 3 "~" H 1950 5375 50  0001 C CNN
F 4 "CAP CER 0.1UF 50V X7R 0603" H 0   0   50  0001 C CNN "Description"
F 5 "1276-1000-1-ND" H 0   0   50  0001 C CNN "Digikey"
F 6 "Samsung Electro-Mechanics" H 0   0   50  0001 C CNN "Mfg Name"
F 7 "CL10B104KB8NNNC" H 0   0   50  0001 C CNN "Mfg Part Num"
F 8 "Any" H 0   0   50  0001 C CNN "Spec"
	1    1950 5375
	1    0    0    -1  
$EndComp
$Comp
L power:GND #PWR0118
U 1 1
P 1950 5750
F 0 "#PWR0118" H 1950 5500 50  0001 C CNN
F 1 "GND" H 1955 5577 50  0000 C CNN
F 2 "" H 1950 5750 50  0001 C CNN
F 3 "" H 1950 5750 50  0001 C CNN
	1    1950 5750
	1    0    0    -1  
$EndComp
Wire Wire Line
	1950 5750 1950 5525
Wire Wire Line
	1950 4925 1950 5125
$Comp
L Device:R R56
U 1 1
P 1750 5125
F 0 "R56" H 1820 5171 50  0000 L CNN
F 1 "470" H 1820 5080 50  0000 L CNN
F 2 "Resistor_SMD:R_0603_1608Metric" V 1680 5125 50  0001 C CNN
F 3 "~" H 1750 5125 50  0001 C CNN
	1    1750 5125
	0    1    1    0   
$EndComp
Wire Wire Line
	1900 5125 1950 5125
Connection ~ 1950 5125
Wire Wire Line
	1950 5125 1950 5225
$Comp
L power:GND #PWR099
U 1 1
P 950 5750
F 0 "#PWR099" H 950 5500 50  0001 C CNN
F 1 "GND" H 955 5577 50  0000 C CNN
F 2 "" H 950 5750 50  0001 C CNN
F 3 "" H 950 5750 50  0001 C CNN
	1    950  5750
	1    0    0    -1  
$EndComp
Wire Wire Line
	1075 5225 950  5225
Wire Wire Line
	1600 5125 1475 5125
Wire Wire Line
	950  5225 950  5750
$Comp
L sw_dpdt:SW_DPDT SW?
U 1 1
P 2750 5050
AR Path="/5CA8FBC7/5E3BC903" Ref="SW?"  Part="1" 
AR Path="/5CAB7CD4/5E3BC903" Ref="SW9"  Part="1" 
F 0 "SW9" H 2750 5535 50  0000 C CNN
F 1 "JS202011SCQN" H 2750 5444 50  0000 C CNN
F 2 "footprints:SW_SLIDE_DPDT_Slide_CK_JS202011SCQN_W3mm_P2.5mm_footprint" H 2750 5250 50  0001 C CNN
F 3 "https://www.ckswitches.com/media/1422/js.pdf" H 2750 5250 50  0001 C CNN
F 4 "C&K" H 2750 5050 50  0001 C CNN "Mfg Name"
F 5 "JS202011SCQN" H 2750 5050 50  0001 C CNN "Mfg Part Num"
F 6 "401-2002-1-ND" H 2750 5050 50  0001 C CNN "Digikey"
F 7 "SWITCH SLIDE DPDT 300MA 6V" H 2750 5050 50  0001 C CNN "Description"
F 8 "Spec" H 0   -400 50  0001 C CNN "Spec"
	1    2750 5050
	1    0    0    -1  
$EndComp
$Comp
L Device:R R51
U 1 1
P 3425 4800
F 0 "R51" H 3495 4846 50  0000 L CNN
F 1 "4,7k" H 3495 4755 50  0000 L CNN
F 2 "Resistor_SMD:R_0603_1608Metric" V 3355 4800 50  0001 C CNN
F 3 "~" H 3425 4800 50  0001 C CNN
	1    3425 4800
	1    0    0    -1  
$EndComp
Text Label 3425 5100 1    50   ~ 0
SW7
$Comp
L power:+3V3 #PWR097
U 1 1
P 3425 4575
F 0 "#PWR097" H 3425 4425 50  0001 C CNN
F 1 "+3V3" H 3440 4748 50  0000 C CNN
F 2 "" H 3425 4575 50  0001 C CNN
F 3 "" H 3425 4575 50  0001 C CNN
	1    3425 4575
	1    0    0    -1  
$EndComp
Wire Wire Line
	3425 4575 3425 4650
$Comp
L Device:C C74
U 1 1
P 3425 5400
F 0 "C74" H 3540 5446 50  0000 L CNN
F 1 "100nF 6,3 V" H 3540 5355 50  0000 L CNN
F 2 "Capacitor_SMD:C_0603_1608Metric" H 3463 5250 50  0001 C CNN
F 3 "~" H 3425 5400 50  0001 C CNN
F 4 "CAP CER 0.1UF 50V X7R 0603" H 0   0   50  0001 C CNN "Description"
F 5 "1276-1000-1-ND" H 0   0   50  0001 C CNN "Digikey"
F 6 "Samsung Electro-Mechanics" H 0   0   50  0001 C CNN "Mfg Name"
F 7 "CL10B104KB8NNNC" H 0   0   50  0001 C CNN "Mfg Part Num"
F 8 "Any" H 0   0   50  0001 C CNN "Spec"
	1    3425 5400
	1    0    0    -1  
$EndComp
$Comp
L power:GND #PWR0166
U 1 1
P 3425 5775
F 0 "#PWR0166" H 3425 5525 50  0001 C CNN
F 1 "GND" H 3430 5602 50  0000 C CNN
F 2 "" H 3425 5775 50  0001 C CNN
F 3 "" H 3425 5775 50  0001 C CNN
	1    3425 5775
	1    0    0    -1  
$EndComp
Wire Wire Line
	3425 5775 3425 5550
Wire Wire Line
	3425 4950 3425 5150
$Comp
L Device:R R57
U 1 1
P 3225 5150
F 0 "R57" H 3295 5196 50  0000 L CNN
F 1 "470" H 3295 5105 50  0000 L CNN
F 2 "Resistor_SMD:R_0603_1608Metric" V 3155 5150 50  0001 C CNN
F 3 "~" H 3225 5150 50  0001 C CNN
	1    3225 5150
	0    1    1    0   
$EndComp
Wire Wire Line
	3375 5150 3425 5150
Connection ~ 3425 5150
Wire Wire Line
	3425 5150 3425 5250
$Comp
L power:GND #PWR0119
U 1 1
P 2425 5775
F 0 "#PWR0119" H 2425 5525 50  0001 C CNN
F 1 "GND" H 2430 5602 50  0000 C CNN
F 2 "" H 2425 5775 50  0001 C CNN
F 3 "" H 2425 5775 50  0001 C CNN
	1    2425 5775
	1    0    0    -1  
$EndComp
Wire Wire Line
	3075 5150 2950 5150
NoConn ~ 2950 5350
NoConn ~ 1475 5325
Wire Wire Line
	8000 3250 8250 3250
Text Label 8000 3250 0    50   ~ 0
SW7
Wire Wire Line
	8000 3150 8250 3150
Text Label 8000 3150 0    50   ~ 0
SW6
Wire Wire Line
	7975 1550 8250 1550
Text GLabel 7975 1550 0    39   Output ~ 0
~SRAM_CE~
Wire Wire Line
	8000 3050 8250 3050
Text Label 8000 3050 0    50   ~ 0
SW5
Wire Wire Line
	8000 2950 8250 2950
Text Label 8000 2950 0    50   ~ 0
SW4
Wire Wire Line
	8000 2850 8250 2850
Text Label 8000 2850 0    50   ~ 0
SW3
Wire Wire Line
	8000 2750 8250 2750
Text Label 8000 2750 0    50   ~ 0
SW2
Wire Wire Line
	8000 2650 8250 2650
Text Label 8000 2650 0    50   ~ 0
SW1
Wire Wire Line
	8000 2350 8250 2350
Text Label 8000 2350 0    50   ~ 0
LED7
Wire Wire Line
	8000 2250 8250 2250
Text Label 8000 2250 0    50   ~ 0
LED6
Wire Wire Line
	8000 2150 8250 2150
Text Label 8000 2150 0    50   ~ 0
LED5
Wire Wire Line
	8000 2050 8250 2050
Text Label 8000 2050 0    50   ~ 0
LED4
Wire Wire Line
	8000 1950 8250 1950
Text Label 8000 1950 0    50   ~ 0
LED3
Wire Wire Line
	8000 1850 8250 1850
Text Label 8000 1850 0    50   ~ 0
LED2
Wire Wire Line
	8000 1750 8250 1750
Text Label 8000 1750 0    50   ~ 0
LED1
Wire Wire Line
	8000 1650 8250 1650
Text Label 8000 1650 0    50   ~ 0
LED0
$Comp
L ice40hx4k:ICE40HX4K-TQ144 U1
U 2 1
P 8450 2850
AR Path="/5CAB837C" Ref="U1"  Part="2" 
AR Path="/5CAB7CD4/5CAB837C" Ref="U1"  Part="2" 
F 0 "U1" H 8450 1375 50  0000 L CNN
F 1 "ICE40HX4K-TQ144" H 8650 4300 50  0000 L CNN
F 2 "" H 8450 2850 50  0001 C CNN
F 3 "" H 8450 2850 50  0001 C CNN
F 4 "IC FPGA 107 I/O 144TQFP" H 0   0   50  0001 C CNN "Description"
F 5 "220-1572-ND" H 0   0   50  0001 C CNN "Digikey"
F 6 "Lattice Semiconductor Corporation" H 0   0   50  0001 C CNN "Mfg Name"
F 7 "ICE40HX4K-TQ144" H 0   0   50  0001 C CNN "Mfg Part Num"
F 8 "Spec" H 0   0   50  0001 C CNN "Spec"
	2    8450 2850
	1    0    0    -1  
$EndComp
NoConn ~ 8250 3350
Wire Wire Line
	8025 4150 8250 4150
Wire Wire Line
	8025 3950 8250 3950
Wire Wire Line
	8025 3750 8250 3750
Wire Wire Line
	8025 3550 8250 3550
Wire Wire Line
	8025 4050 8250 4050
Wire Wire Line
	8025 3850 8250 3850
Wire Wire Line
	8025 3650 8250 3650
Wire Wire Line
	8025 3450 8250 3450
Text GLabel 8025 4050 0    50   BiDi ~ 0
P1_1
Text GLabel 8025 3850 0    50   BiDi ~ 0
P2_1
Text GLabel 8025 3650 0    50   BiDi ~ 0
P3_1
Text GLabel 8025 3450 0    50   BiDi ~ 0
P4_1
Text GLabel 8025 4150 0    50   BiDi ~ 0
P7_1
Text GLabel 8025 3950 0    50   BiDi ~ 0
P8_1
Text GLabel 8025 3750 0    50   BiDi ~ 0
P9_1
Text GLabel 8025 3550 0    50   BiDi ~ 0
P10_1
Text GLabel 7975 2550 0    50   BiDi ~ 0
ADC_SDA_3V3
Text GLabel 7975 2450 0    50   BiDi ~ 0
ADC_SCL_3V3
Wire Wire Line
	7975 2450 8250 2450
Wire Wire Line
	7975 2550 8250 2550
Wire Wire Line
	2550 5250 2425 5250
Wire Wire Line
	2425 5250 2425 5775
NoConn ~ 2550 4850
NoConn ~ 2950 4950
NoConn ~ 2950 4750
NoConn ~ 1075 4825
NoConn ~ 1475 4925
NoConn ~ 1475 4725
$EndSCHEMATC
